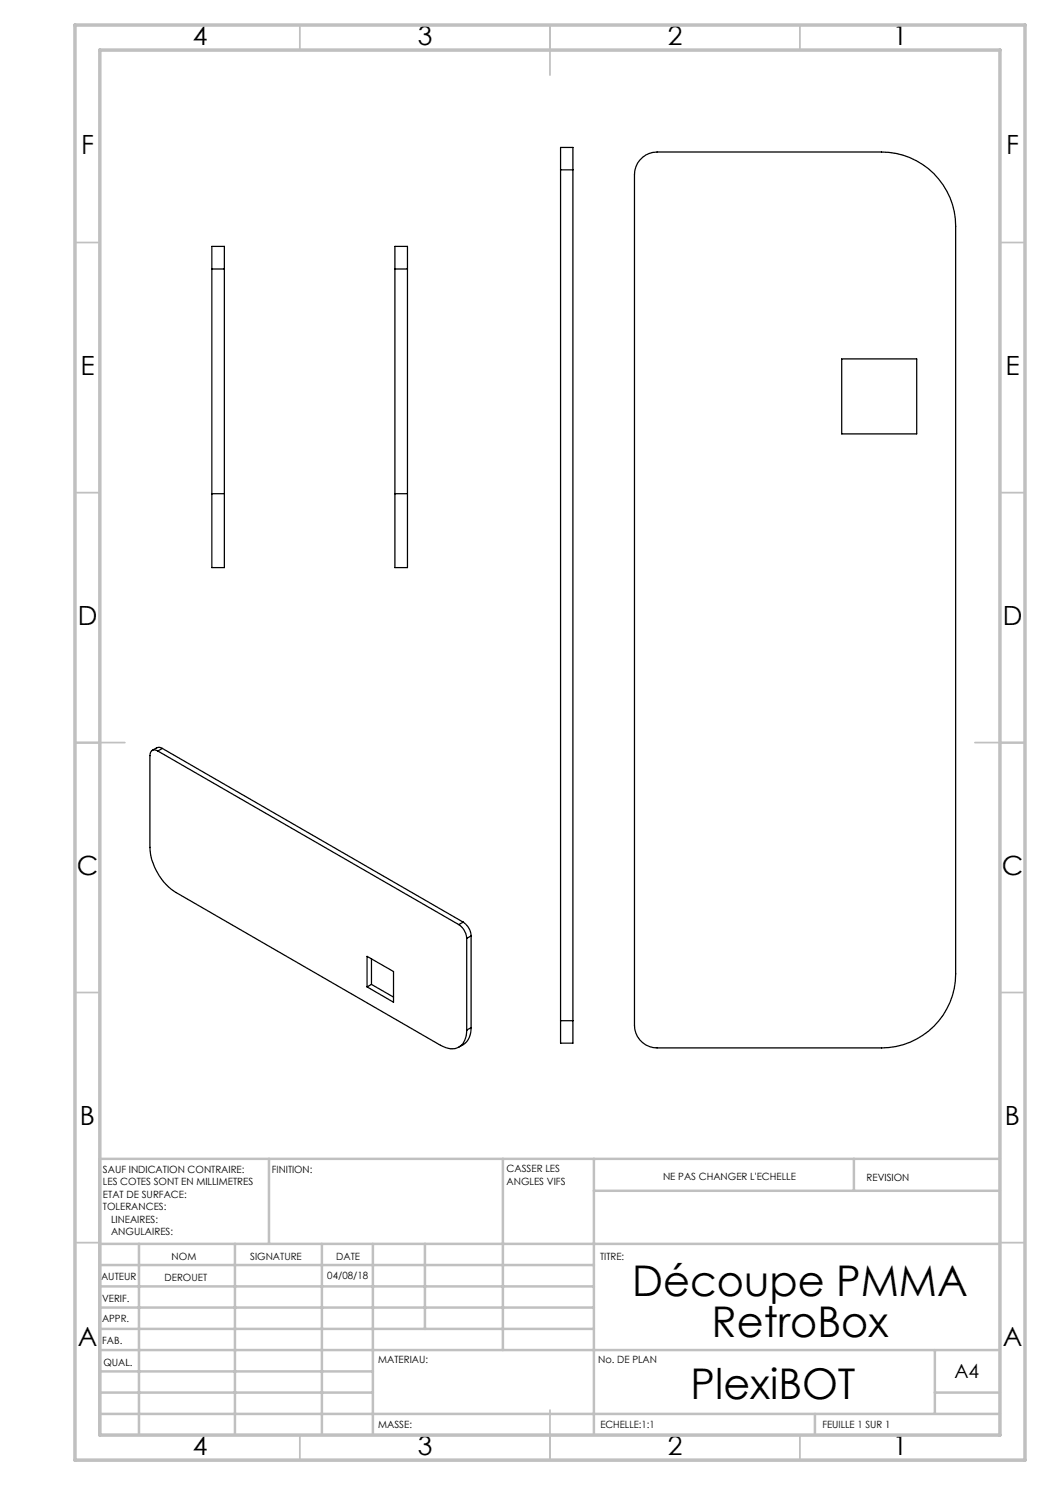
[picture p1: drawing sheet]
<svg xmlns="http://www.w3.org/2000/svg" width="210mm" height="297mm" viewBox="0 0 210 297" stroke-linecap="round" stroke-linejoin="round" font-family="sans-serif">
<g fill="none" stroke="#c0c0c0" stroke-width=".35">
<path d="M60 5v5M110 5v10M160 5v5M15 48.5h5M200 48.5h5M15 98.5h5M200 98.5h5M15 148.5h10M195 148.5h10M15 198.5h5M200 198.5h5M15 248.5h5"/>
<path d="M200 248.5h5M60 287v5M110 282v10M160 287v5"/>
</g>
<g fill="none" stroke="#c0c0c0" stroke-width=".5">
<path d="M53.8 231.8v17M100.6 231.8v38.2M118.8 231.8v55.2M118.8 238.2h81.2M170.8 231.8v6.4M200 231.8h-180v55.2M20 248.8h180M20 257.3h98.8M20 253h98.8M27.8 248.8v38.2M47 248.8v38.2M64.4 248.8v38.2"/>
<path d="M74.6 248.8v38.2M85 248.8v17M20 265.8h98.8M20 261.5h98.8M20 278.5h54.6M20 274.3h54.6M20 270h180M187 278.5h13M187 270v12.8M20 282.8h180M163 282.8v4.2"/>
</g>
<path d="M15 5h190v287h-190zM20 10h180v277h-180z" fill="none" stroke="#c0c0c0" stroke-width=".7"/>
<g fill="none" stroke="#000" stroke-width=".25">
<path d="M112.1 34v-4.5h2.5v4.5M112.1 34h2.5M112.1 34v170.1M114.6 34v170.1M128.5 31.5a4.6 4.6 0 0 1 2.9-1.1h44.9a14.8 14.8 0 0 1 14.8 14.8v149.6a14.8 14.8 0 0 1-14.8 14.8h-44.9a4.5 4.5 0 0 1-4.5-4.5v-170.2a4.5 4.5 0 0 1 1.6-3.4zM42.4 53.8v-4.5h2.5v4.5M42.4 53.8h2.5M42.4 53.8v44.9M44.9 53.8v44.9M79 53.8v-4.5h2.5v4.5M79 53.8h2.5M79 53.8v44.9"/>
<path d="M81.5 53.8v44.9M168.3 71.8h15v15h-15zM42.4 98.7v14.8h2.5v-14.8M42.4 98.7h2.5M79 98.7v14.8h2.5v-14.8M79 98.7h2.5M31.6 150.2a.96 .96 0 0 0-1.2-.1 .96 .96 0 0 0-.4 1v18.4a11.6 11.6 0 0 0 5.2 9l52.9 30.6a3.4 3.4 0 0 0 4.4-.2l.6-1.3 .2-1.6M31.6 150.2l60.2 34.7M32.5 149.7l-.8-.2-1.3 .6M32.5 149.7l-.9 .5M32.5 149.7l60.1 34.7M73.4 191.3l5.3 3v6.1l-5.3-3z"/>
<path d="M74.3 196.9l-.9 .5M74.3 196.9l4.4 2.5M74.3 191.8v5.1M91.8 184.9a3.5 3.5 0 0 1 1.5 2.8M92.6 184.4a3.5 3.5 0 0 1 1.6 2.8M92.6 184.4l-.8 .5M93.3 187.7v18.3M94.2 187.2l-.9 .5M94.2 187.2v18.3M94.2 205.5a3.8 3.8 0 0 1-2.4 3.9M94.2 205.5l-.9 .5M112.1 204.1v4.5h2.5v-4.5"/>
<path d="M112.1 204.1h2.5"/>
</g>
<g font-size="8.5">
<text x="126.4" y="259.3">Découpe PMMA</text>
<text x="142.3" y="267.4">RetroBox</text>
<text x="138.1" y="279.7">PlexiBOT</text>
</g>
<g font-size="5.3">
<text x="38.5" y="9">4</text>
<text x="83.5" y="9">3</text>
<text x="133.6" y="9">2</text>
<text x="178.6" y="9">1</text>
<text x="16.2" y="30.8">F</text>
<text x="201.2" y="30.8">F</text>
<text x="16.1" y="75">E</text>
<text x="201.1" y="75">E</text>
<text x="15.5" y="125">D</text>
<text x="200.5" y="125">D</text>
<text x="15.4" y="175">C</text>
<text x="200.4" y="175">C</text>
<text x="16" y="225">B</text>
<text x="201" y="225">B</text>
<text x="15.5" y="269.3">A</text>
<text x="200.5" y="269.3">A</text>
<text x="38.5" y="291">4</text>
<text x="83.5" y="291">3</text>
<text x="133.6" y="291">2</text>
<text x="178.6" y="291">1</text>
</g>
<text font-size="3.9" x="190.9" y="275.5">A4</text>
<g font-size="2">
<text x="20.6" y="234.6">SAUF INDICATION CONTRAIRE:</text>
<text x="20.6" y="237.1">LES COTES SONT EN MILLIMETRES</text>
<text x="20.6" y="239.6">ETAT DE SURFACE:</text>
<text x="54.4" y="234.6">FINITION:</text>
<text x="101.3" y="234.5">CASSER LES</text>
<text x="101.3" y="237">ANGLES VIFS</text>
<text x="132.6" y="236">NE PAS CHANGER L'ECHELLE</text>
<text x="173.3" y="236.2">REVISION</text>
<text x="20.6" y="242.1">TOLERANCES:</text>
<text x="22.2" y="244.6">LINEAIRES:</text>
<text x="22.2" y="247.1">ANGULAIRES:</text>
<text x="34.3" y="252">NOM</text>
<text x="50" y="251.9">SIGNATURE</text>
<text x="67.2" y="251.9">DATE</text>
<text x="120" y="251.9">TITRE:</text>
<text x="20.2" y="256.1">AUTEUR</text>
<text x="32.9" y="256.1">DEROUET</text>
<text x="65.5" y="255.8">04/08/18</text>
<text x="20.4" y="260.3">VERIF.</text>
<text x="20.4" y="264.4">APPR.</text>
<text x="20.5" y="268.8">FAB.</text>
<text x="20.7" y="273.1">QUAL.</text>
<text x="75.7" y="272.5">MATERIAU:</text>
<text x="119.6" y="272.5">No. DE PLAN</text>
<text x="75.6" y="285.5">MASSE:</text>
<text x="120.1" y="285.6">ECHELLE:1:1</text>
<text x="164.5" y="285.6">FEUILLE 1 SUR 1</text>
</g>
</svg>
